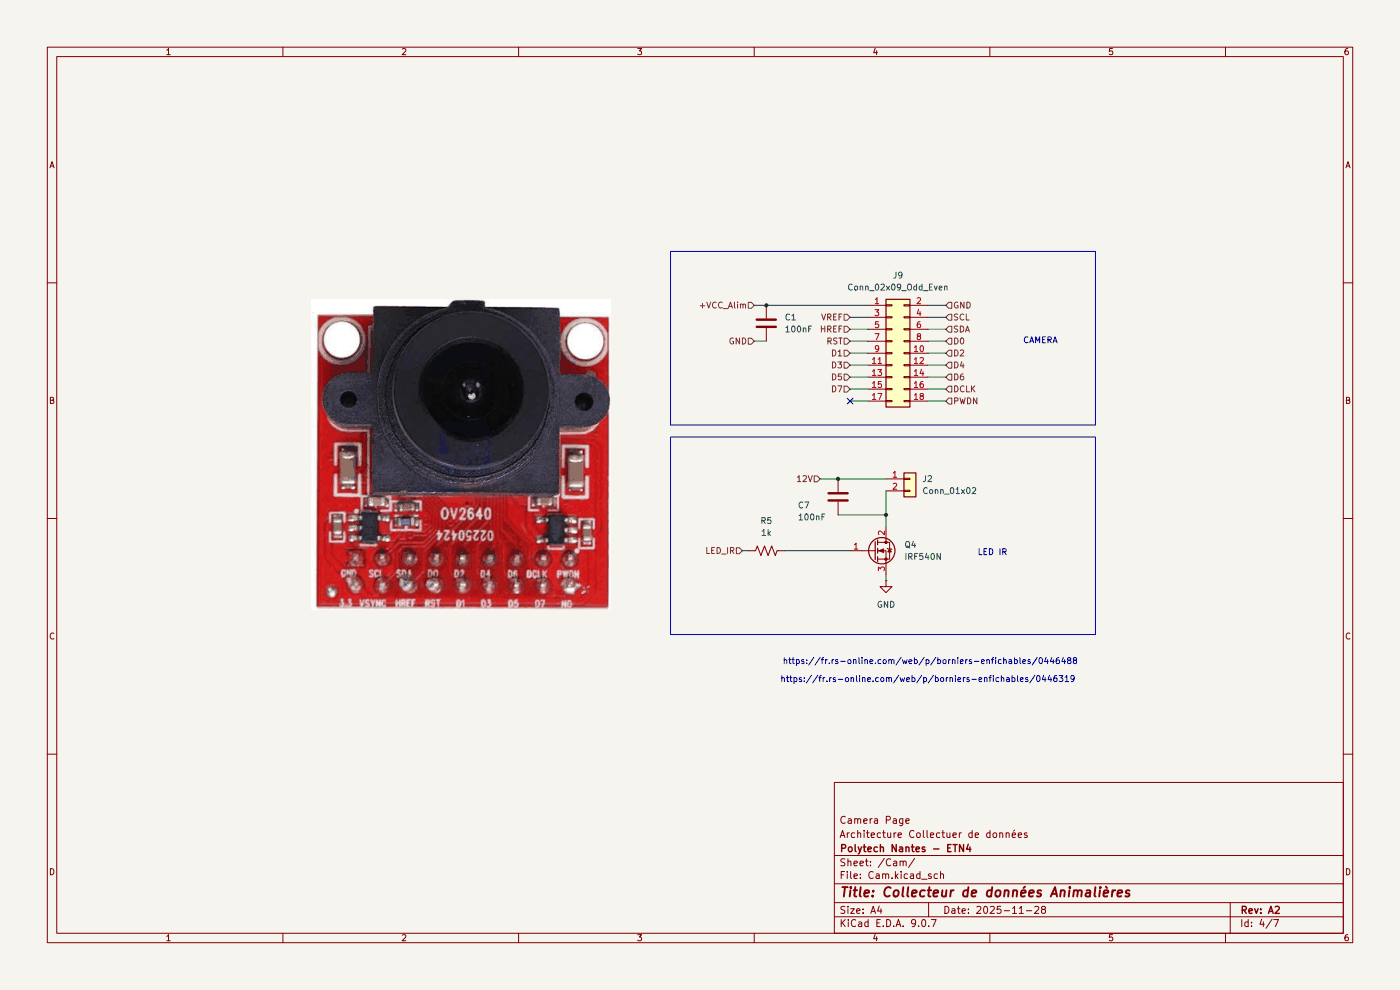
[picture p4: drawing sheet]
(kicad_sch
 (version 20250114)
 (generator "eeschema")
 (generator_version "9.0")
 (paper "A4")
 (title_block
  (title "Collecteur de données Animalières")
  (date "2025-11-28")
  (rev "A2")
  (company "Polytech Nantes - ETN4")
  (comment 1 "Architecture Collectuer de données")
  (comment 2 "Camera Page"))
 (lib_symbols
  (symbol "Connector_Generic:Conn_01x02"
   (pin_names
    (offset 1.016) (hide yes)) (exclude_from_sim no) (in_bom yes) (on_board yes)
   (property "Reference" "J" (at 0 2.54 0) (effects (font (size 1.27 1.27))))
   (property "Value" "Conn_01x02" (at 0 -5.08 0) (effects (font (size 1.27 1.27))))
   (property "Footprint" "" (at 0 0 0) (effects (font (size 1.27 1.27)) (hide yes)))
   (property "Datasheet" "~" (at 0 0 0) (effects (font (size 1.27 1.27)) (hide yes)))
   (property "Description" "Generic connector, single row, 01x02, script generated (kicad-library-utils/schlib/autogen/connector/)" (at 0 0 0) (effects (font (size 1.27 1.27)) (hide yes)))
   (symbol "Conn_01x02_1_1"
    (rectangle (start -1.27 1.27) (end 1.27 -3.81) (stroke (width 0.254) (type default)) (fill (type background)))
    (rectangle (start -1.27 0.127) (end 0 -0.127) (stroke (width 0.1524) (type default)) (fill (type none)))
    (rectangle (start -1.27 -2.413) (end 0 -2.667) (stroke (width 0.1524) (type default)) (fill (type none)))
    (pin passive line (at -5.08 0 0) (length 3.81) (name "Pin_1" (effects (font (size 1.27 1.27)))) (number "1" (effects (font (size 1.27 1.27)))))
    (pin passive line (at -5.08 -2.54 0) (length 3.81) (name "Pin_2" (effects (font (size 1.27 1.27)))) (number "2" (effects (font (size 1.27 1.27))))))
   (embedded_fonts no))
  (symbol "Connector_Generic:Conn_02x09_Odd_Even"
   (pin_names
    (offset 1.016) (hide yes)) (exclude_from_sim no) (in_bom yes) (on_board yes)
   (property "Reference" "J" (at 1.27 12.7 0) (effects (font (size 1.27 1.27))))
   (property "Value" "Conn_02x09_Odd_Even" (at 1.27 -12.7 0) (effects (font (size 1.27 1.27))))
   (property "Footprint" "" (at 0 0 0) (effects (font (size 1.27 1.27)) (hide yes)))
   (property "Datasheet" "~" (at 0 0 0) (effects (font (size 1.27 1.27)) (hide yes)))
   (property "Description" "Generic connector, double row, 02x09, odd/even pin numbering scheme (row 1 odd numbers, row 2 even numbers), script generated (kicad-library-utils/schlib/autogen/connector/)" (at 0 0 0) (effects (font (size 1.27 1.27)) (hide yes)))
   (symbol "Conn_02x09_Odd_Even_1_1"
    (rectangle (start -1.27 11.43) (end 3.81 -11.43) (stroke (width 0.254) (type default)) (fill (type background)))
    (rectangle (start -1.27 10.287) (end 0 10.033) (stroke (width 0.1524) (type default)) (fill (type none)))
    (rectangle (start -1.27 7.747) (end 0 7.493) (stroke (width 0.1524) (type default)) (fill (type none)))
    (rectangle (start -1.27 5.207) (end 0 4.953) (stroke (width 0.1524) (type default)) (fill (type none)))
    (rectangle (start -1.27 2.667) (end 0 2.413) (stroke (width 0.1524) (type default)) (fill (type none)))
    (rectangle (start -1.27 0.127) (end 0 -0.127) (stroke (width 0.1524) (type default)) (fill (type none)))
    (rectangle (start -1.27 -2.413) (end 0 -2.667) (stroke (width 0.1524) (type default)) (fill (type none)))
    (rectangle (start -1.27 -4.953) (end 0 -5.207) (stroke (width 0.1524) (type default)) (fill (type none)))
    (rectangle (start -1.27 -7.493) (end 0 -7.747) (stroke (width 0.1524) (type default)) (fill (type none)))
    (rectangle (start -1.27 -10.033) (end 0 -10.287) (stroke (width 0.1524) (type default)) (fill (type none)))
    (rectangle (start 3.81 10.287) (end 2.54 10.033) (stroke (width 0.1524) (type default)) (fill (type none)))
    (rectangle (start 3.81 7.747) (end 2.54 7.493) (stroke (width 0.1524) (type default)) (fill (type none)))
    (rectangle (start 3.81 5.207) (end 2.54 4.953) (stroke (width 0.1524) (type default)) (fill (type none)))
    (rectangle (start 3.81 2.667) (end 2.54 2.413) (stroke (width 0.1524) (type default)) (fill (type none)))
    (rectangle (start 3.81 0.127) (end 2.54 -0.127) (stroke (width 0.1524) (type default)) (fill (type none)))
    (rectangle (start 3.81 -2.413) (end 2.54 -2.667) (stroke (width 0.1524) (type default)) (fill (type none)))
    (rectangle (start 3.81 -4.953) (end 2.54 -5.207) (stroke (width 0.1524) (type default)) (fill (type none)))
    (rectangle (start 3.81 -7.493) (end 2.54 -7.747) (stroke (width 0.1524) (type default)) (fill (type none)))
    (rectangle (start 3.81 -10.033) (end 2.54 -10.287) (stroke (width 0.1524) (type default)) (fill (type none)))
    (pin passive line (at -5.08 10.16 0) (length 3.81) (name "Pin_1" (effects (font (size 1.27 1.27)))) (number "1" (effects (font (size 1.27 1.27)))))
    (pin passive line (at -5.08 7.62 0) (length 3.81) (name "Pin_3" (effects (font (size 1.27 1.27)))) (number "3" (effects (font (size 1.27 1.27)))))
    (pin passive line (at -5.08 5.08 0) (length 3.81) (name "Pin_5" (effects (font (size 1.27 1.27)))) (number "5" (effects (font (size 1.27 1.27)))))
    (pin passive line (at -5.08 2.54 0) (length 3.81) (name "Pin_7" (effects (font (size 1.27 1.27)))) (number "7" (effects (font (size 1.27 1.27)))))
    (pin passive line (at -5.08 0 0) (length 3.81) (name "Pin_9" (effects (font (size 1.27 1.27)))) (number "9" (effects (font (size 1.27 1.27)))))
    (pin passive line (at -5.08 -2.54 0) (length 3.81) (name "Pin_11" (effects (font (size 1.27 1.27)))) (number "11" (effects (font (size 1.27 1.27)))))
    (pin passive line (at -5.08 -5.08 0) (length 3.81) (name "Pin_13" (effects (font (size 1.27 1.27)))) (number "13" (effects (font (size 1.27 1.27)))))
    (pin passive line (at -5.08 -7.62 0) (length 3.81) (name "Pin_15" (effects (font (size 1.27 1.27)))) (number "15" (effects (font (size 1.27 1.27)))))
    (pin passive line (at -5.08 -10.16 0) (length 3.81) (name "Pin_17" (effects (font (size 1.27 1.27)))) (number "17" (effects (font (size 1.27 1.27)))))
    (pin passive line (at 7.62 10.16 180) (length 3.81) (name "Pin_2" (effects (font (size 1.27 1.27)))) (number "2" (effects (font (size 1.27 1.27)))))
    (pin passive line (at 7.62 7.62 180) (length 3.81) (name "Pin_4" (effects (font (size 1.27 1.27)))) (number "4" (effects (font (size 1.27 1.27)))))
    (pin passive line (at 7.62 5.08 180) (length 3.81) (name "Pin_6" (effects (font (size 1.27 1.27)))) (number "6" (effects (font (size 1.27 1.27)))))
    (pin passive line (at 7.62 2.54 180) (length 3.81) (name "Pin_8" (effects (font (size 1.27 1.27)))) (number "8" (effects (font (size 1.27 1.27)))))
    (pin passive line (at 7.62 0 180) (length 3.81) (name "Pin_10" (effects (font (size 1.27 1.27)))) (number "10" (effects (font (size 1.27 1.27)))))
    (pin passive line (at 7.62 -2.54 180) (length 3.81) (name "Pin_12" (effects (font (size 1.27 1.27)))) (number "12" (effects (font (size 1.27 1.27)))))
    (pin passive line (at 7.62 -5.08 180) (length 3.81) (name "Pin_14" (effects (font (size 1.27 1.27)))) (number "14" (effects (font (size 1.27 1.27)))))
    (pin passive line (at 7.62 -7.62 180) (length 3.81) (name "Pin_16" (effects (font (size 1.27 1.27)))) (number "16" (effects (font (size 1.27 1.27)))))
    (pin passive line (at 7.62 -10.16 180) (length 3.81) (name "Pin_18" (effects (font (size 1.27 1.27)))) (number "18" (effects (font (size 1.27 1.27))))))
   (embedded_fonts no))
  (symbol "Device:C"
   (pin_numbers (hide yes))
   (pin_names
    (offset 0.254)) (exclude_from_sim no) (in_bom yes) (on_board yes)
   (property "Reference" "C" (at 0.635 2.54 0) (effects (font (size 1.27 1.27)) (justify left)))
   (property "Value" "C" (at 0.635 -2.54 0) (effects (font (size 1.27 1.27)) (justify left)))
   (property "Footprint" "" (at 0.9652 -3.81 0) (effects (font (size 1.27 1.27)) (hide yes)))
   (property "Datasheet" "~" (at 0 0 0) (effects (font (size 1.27 1.27)) (hide yes)))
   (property "Description" "Unpolarized capacitor" (at 0 0 0) (effects (font (size 1.27 1.27)) (hide yes)))
   (symbol "C_0_1"
    (polyline (pts (xy -2.032 0.762) (xy 2.032 0.762)) (stroke (width 0.508) (type default)) (fill (type none)))
    (polyline (pts (xy -2.032 -0.762) (xy 2.032 -0.762)) (stroke (width 0.508) (type default)) (fill (type none))))
   (symbol "C_1_1"
    (pin passive line (at 0 3.81 270) (length 2.794) (name "~" (effects (font (size 1.27 1.27)))) (number "1" (effects (font (size 1.27 1.27)))))
    (pin passive line (at 0 -3.81 90) (length 2.794) (name "~" (effects (font (size 1.27 1.27)))) (number "2" (effects (font (size 1.27 1.27))))))
   (embedded_fonts no))
  (symbol "Device:R_US"
   (pin_numbers (hide yes))
   (pin_names
    (offset 0)) (exclude_from_sim no) (in_bom yes) (on_board yes)
   (property "Reference" "R" (at 2.54 0 90) (effects (font (size 1.27 1.27))))
   (property "Value" "R_US" (at -2.54 0 90) (effects (font (size 1.27 1.27))))
   (property "Footprint" "" (at 1.016 -0.254 90) (effects (font (size 1.27 1.27)) (hide yes)))
   (property "Datasheet" "~" (at 0 0 0) (effects (font (size 1.27 1.27)) (hide yes)))
   (property "Description" "Resistor, US symbol" (at 0 0 0) (effects (font (size 1.27 1.27)) (hide yes)))
   (symbol "R_US_0_1"
    (polyline (pts (xy 0 2.286) (xy 0 2.54)) (stroke (width 0) (type default)) (fill (type none)))
    (polyline (pts (xy 0 2.286) (xy 1.016 1.905) (xy 0 1.524) (xy -1.016 1.143) (xy 0 0.762)) (stroke (width 0) (type default)) (fill (type none)))
    (polyline (pts (xy 0 0.762) (xy 1.016 0.381) (xy 0 0) (xy -1.016 -0.381) (xy 0 -0.762)) (stroke (width 0) (type default)) (fill (type none)))
    (polyline (pts (xy 0 -0.762) (xy 1.016 -1.143) (xy 0 -1.524) (xy -1.016 -1.905) (xy 0 -2.286)) (stroke (width 0) (type default)) (fill (type none)))
    (polyline (pts (xy 0 -2.286) (xy 0 -2.54)) (stroke (width 0) (type default)) (fill (type none))))
   (symbol "R_US_1_1"
    (pin passive line (at 0 3.81 270) (length 1.27) (name "~" (effects (font (size 1.27 1.27)))) (number "1" (effects (font (size 1.27 1.27)))))
    (pin passive line (at 0 -3.81 90) (length 1.27) (name "~" (effects (font (size 1.27 1.27)))) (number "2" (effects (font (size 1.27 1.27))))))
   (embedded_fonts no))
  (symbol "Transistor_FET:IRF540N"
   (pin_names (hide yes)) (exclude_from_sim no) (in_bom yes) (on_board yes)
   (property "Reference" "Q" (at 5.08 1.905 0) (effects (font (size 1.27 1.27)) (justify left)))
   (property "Value" "IRF540N" (at 5.08 0 0) (effects (font (size 1.27 1.27)) (justify left)))
   (property "Footprint" "Package_TO_SOT_THT:TO-220-3_Vertical" (at 5.08 -1.905 0) (effects (font (size 1.27 1.27)
    (italic yes)) (justify left) (hide yes)))
   (property "Datasheet" "http://www.irf.com/product-info/datasheets/data/irf540n.pdf" (at 5.08 -3.81 0) (effects (font (size 1.27 1.27)) (justify left) (hide yes)))
   (property "Description" "33A Id, 100V Vds, HEXFET N-Channel MOSFET, TO-220" (at 0 0 0) (effects (font (size 1.27 1.27)) (hide yes)))
   (symbol "IRF540N_0_1"
    (polyline (pts (xy 0.254 1.905) (xy 0.254 -1.905)) (stroke (width 0.254) (type default)) (fill (type none)))
    (polyline (pts (xy 0.254 0) (xy -2.54 0)) (stroke (width 0) (type default)) (fill (type none)))
    (polyline (pts (xy 0.762 2.286) (xy 0.762 1.27)) (stroke (width 0.254) (type default)) (fill (type none)))
    (polyline (pts (xy 0.762 0.508) (xy 0.762 -0.508)) (stroke (width 0.254) (type default)) (fill (type none)))
    (polyline (pts (xy 0.762 -1.27) (xy 0.762 -2.286)) (stroke (width 0.254) (type default)) (fill (type none)))
    (polyline (pts (xy 0.762 -1.778) (xy 3.302 -1.778) (xy 3.302 1.778) (xy 0.762 1.778)) (stroke (width 0) (type default)) (fill (type none)))
    (polyline (pts (xy 1.016 0) (xy 2.032 0.381) (xy 2.032 -0.381) (xy 1.016 0)) (stroke (width 0) (type default)) (fill (type outline)))
    (circle (center 1.651 0) (radius 2.794) (stroke (width 0.254) (type default)) (fill (type none)))
    (polyline (pts (xy 2.54 2.54) (xy 2.54 1.778)) (stroke (width 0) (type default)) (fill (type none)))
    (circle (center 2.54 1.778) (radius 0.254) (stroke (width 0) (type default)) (fill (type outline)))
    (circle (center 2.54 -1.778) (radius 0.254) (stroke (width 0) (type default)) (fill (type outline)))
    (polyline (pts (xy 2.54 -2.54) (xy 2.54 0) (xy 0.762 0)) (stroke (width 0) (type default)) (fill (type none)))
    (polyline (pts (xy 2.794 0.508) (xy 2.921 0.381) (xy 3.683 0.381) (xy 3.81 0.254)) (stroke (width 0) (type default)) (fill (type none)))
    (polyline (pts (xy 3.302 0.381) (xy 2.921 -0.254) (xy 3.683 -0.254) (xy 3.302 0.381)) (stroke (width 0) (type default)) (fill (type none))))
   (symbol "IRF540N_1_1"
    (pin input line (at -5.08 0 0) (length 2.54) (name "G" (effects (font (size 1.27 1.27)))) (number "1" (effects (font (size 1.27 1.27)))))
    (pin passive line (at 2.54 5.08 270) (length 2.54) (name "D" (effects (font (size 1.27 1.27)))) (number "2" (effects (font (size 1.27 1.27)))))
    (pin passive line (at 2.54 -5.08 90) (length 2.54) (name "S" (effects (font (size 1.27 1.27)))) (number "3" (effects (font (size 1.27 1.27))))))
   (embedded_fonts no))
  (symbol "power:GND"
   (power)
   (pin_numbers (hide yes))
   (pin_names
    (offset 0) (hide yes)) (exclude_from_sim no) (in_bom yes) (on_board yes)
   (property "Reference" "#PWR" (at 0 -6.35 0) (effects (font (size 1.27 1.27)) (hide yes)))
   (property "Value" "GND" (at 0 -3.81 0) (effects (font (size 1.27 1.27))))
   (property "Footprint" "" (at 0 0 0) (effects (font (size 1.27 1.27)) (hide yes)))
   (property "Datasheet" "" (at 0 0 0) (effects (font (size 1.27 1.27)) (hide yes)))
   (property "Description" "Power symbol creates a global label with name \"GND\" , ground" (at 0 0 0) (effects (font (size 1.27 1.27)) (hide yes)))
   (symbol "GND_0_1"
    (polyline (pts (xy 0 0) (xy 0 -1.27) (xy 1.27 -1.27) (xy 0 -2.54) (xy -1.27 -1.27) (xy 0 -1.27)) (stroke (width 0) (type default)) (fill (type none))))
   (symbol "GND_1_1"
    (pin power_in line (at 0 0 270) (length 0) (name "~" (effects (font (size 1.27 1.27)))) (number "1" (effects (font (size 1.27 1.27))))))
   (embedded_fonts no)))
 (rectangle
  (start 142.24 92.71)
  (end 232.41 134.62)
  (stroke (width 0) (type default))
  (fill (type none)))
 (rectangle
  (start 142.24 53.34)
  (end 232.41 90.17)
  (stroke (width 0) (type default))
  (fill (type none)))
 (text "LED IR\n"
  (exclude_from_sim no)
  (at 210.566 117.348 0)
  (effects (font (size 1.27 1.27))))
 (text "https://fr.rs-online.com/web/p/borniers-enfichables/0446319"
  (exclude_from_sim no)
  (at 196.85 144.272 0)
  (effects (font (size 1.27 1.27))))
 (text "CAMERA\n"
  (exclude_from_sim no)
  (at 220.726 72.39 0)
  (effects (font (size 1.27 1.27))))
 (text "https://fr.rs-online.com/web/p/borniers-enfichables/0446488"
  (exclude_from_sim no)
  (at 197.358 140.462 0)
  (effects (font (size 1.27 1.27))))
 (junction
  (at 187.96 109.22)
  (diameter 0)
  (color 0 0 0 0))
 (junction
  (at 177.8 101.6)
  (diameter 0)
  (color 0 0 0 0))
 (junction
  (at 162.56 64.77)
  (diameter 0)
  (color 0 0 0 0))
 (no_connect
  (at 180.34 85.09))
 (wire
  (pts (xy 157.48 116.84) (xy 158.75 116.84))
  (stroke (width 0) (type default)))
 (wire
  (pts (xy 196.85 74.93) (xy 200.66 74.93))
  (stroke (width 0) (type default)))
 (wire
  (pts (xy 196.85 85.09) (xy 200.66 85.09))
  (stroke (width 0) (type default)))
 (wire
  (pts (xy 173.99 101.6) (xy 177.8 101.6))
  (stroke (width 0) (type default)))
 (wire
  (pts (xy 180.34 85.09) (xy 184.15 85.09))
  (stroke (width 0) (type default)))
 (wire
  (pts (xy 180.34 80.01) (xy 184.15 80.01))
  (stroke (width 0) (type default)))
 (wire
  (pts (xy 180.34 67.31) (xy 184.15 67.31))
  (stroke (width 0) (type default)))
 (wire
  (pts (xy 177.8 101.6) (xy 187.96 101.6))
  (stroke (width 0) (type default)))
 (wire
  (pts (xy 177.8 109.22) (xy 187.96 109.22))
  (stroke (width 0) (type default)))
 (wire
  (pts (xy 196.85 82.55) (xy 200.66 82.55))
  (stroke (width 0) (type default)))
 (wire
  (pts (xy 187.96 111.76) (xy 187.96 109.22))
  (stroke (width 0) (type default)))
 (wire
  (pts (xy 187.96 121.92) (xy 187.96 123.19))
  (stroke (width 0) (type default)))
 (wire
  (pts (xy 162.56 64.77) (xy 184.15 64.77))
  (stroke (width 0) (type default)))
 (wire
  (pts (xy 196.85 69.85) (xy 200.66 69.85))
  (stroke (width 0) (type default)))
 (wire
  (pts (xy 196.85 80.01) (xy 200.66 80.01))
  (stroke (width 0) (type default)))
 (wire
  (pts (xy 180.34 72.39) (xy 184.15 72.39))
  (stroke (width 0) (type default)))
 (wire
  (pts (xy 180.34 74.93) (xy 184.15 74.93))
  (stroke (width 0) (type default)))
 (wire
  (pts (xy 196.85 72.39) (xy 200.66 72.39))
  (stroke (width 0) (type default)))
 (wire
  (pts (xy 196.85 64.77) (xy 200.66 64.77))
  (stroke (width 0) (type default)))
 (wire
  (pts (xy 180.34 77.47) (xy 184.15 77.47))
  (stroke (width 0) (type default)))
 (wire
  (pts (xy 187.96 104.14) (xy 187.96 109.22))
  (stroke (width 0) (type default)))
 (wire
  (pts (xy 180.34 69.85) (xy 184.15 69.85))
  (stroke (width 0) (type default)))
 (wire
  (pts (xy 196.85 67.31) (xy 200.66 67.31))
  (stroke (width 0) (type default)))
 (wire
  (pts (xy 160.02 64.77) (xy 162.56 64.77))
  (stroke (width 0) (type default)))
 (wire
  (pts (xy 160.02 72.39) (xy 162.56 72.39))
  (stroke (width 0) (type default)))
 (wire
  (pts (xy 166.37 116.84) (xy 180.34 116.84))
  (stroke (width 0) (type default)))
 (wire
  (pts (xy 180.34 82.55) (xy 184.15 82.55))
  (stroke (width 0) (type default)))
 (wire
  (pts (xy 196.85 77.47) (xy 200.66 77.47))
  (stroke (width 0) (type default)))
 (image
  (at 97.79 96.52)
  (data))
 (hierarchical_label "HREF"
  (shape input)
  (at 180.34 69.85 180)
  (effects (font (size 1.27 1.27)) (justify right)))
 (hierarchical_label "DCLK"
  (shape input)
  (at 200.66 82.55 0)
  (effects (font (size 1.27 1.27)) (justify left)))
 (hierarchical_label "D4"
  (shape input)
  (at 200.66 77.47 0)
  (effects (font (size 1.27 1.27)) (justify left)))
 (hierarchical_label "GND"
  (shape input)
  (at 160.02 72.39 180)
  (effects (font (size 1.27 1.27)) (justify right)))
 (hierarchical_label "D3"
  (shape input)
  (at 180.34 77.47 180)
  (effects (font (size 1.27 1.27)) (justify right)))
 (hierarchical_label "D2"
  (shape input)
  (at 200.66 74.93 0)
  (effects (font (size 1.27 1.27)) (justify left)))
 (hierarchical_label "GND"
  (shape input)
  (at 200.66 64.77 0)
  (effects (font (size 1.27 1.27)) (justify left)))
 (hierarchical_label "D5"
  (shape input)
  (at 180.34 80.01 180)
  (effects (font (size 1.27 1.27)) (justify right)))
 (hierarchical_label "VREF"
  (shape input)
  (at 180.34 67.31 180)
  (effects (font (size 1.27 1.27)) (justify right)))
 (hierarchical_label "SCL"
  (shape input)
  (at 200.66 67.31 0)
  (effects (font (size 1.27 1.27)) (justify left)))
 (hierarchical_label "D0"
  (shape input)
  (at 200.66 72.39 0)
  (effects (font (size 1.27 1.27)) (justify left)))
 (hierarchical_label "SDA"
  (shape input)
  (at 200.66 69.85 0)
  (effects (font (size 1.27 1.27)) (justify left)))
 (hierarchical_label "D1"
  (shape input)
  (at 180.34 74.93 180)
  (effects (font (size 1.27 1.27)) (justify right)))
 (hierarchical_label "RST"
  (shape input)
  (at 180.34 72.39 180)
  (effects (font (size 1.27 1.27)) (justify right)))
 (hierarchical_label "D6"
  (shape input)
  (at 200.66 80.01 0)
  (effects (font (size 1.27 1.27)) (justify left)))
 (hierarchical_label "PWDN"
  (shape input)
  (at 200.66 85.09 0)
  (effects (font (size 1.27 1.27)) (justify left)))
 (hierarchical_label "LED_IR"
  (shape input)
  (at 157.48 116.84 180)
  (effects (font (size 1.27 1.27)) (justify right)))
 (hierarchical_label "+VCC_Alim"
  (shape input)
  (at 160.02 64.77 180)
  (effects (font (size 1.27 1.27)) (justify right)))
 (hierarchical_label "D7"
  (shape input)
  (at 180.34 82.55 180)
  (effects (font (size 1.27 1.27)) (justify right)))
 (hierarchical_label "12V"
  (shape input)
  (at 173.99 101.6 180)
  (effects (font (size 1.27 1.27)) (justify right)))
 (symbol
  (lib_id "Device:R_US")
  (at 162.56 116.84 90)
  (unit 1)
  (exclude_from_sim no)
  (in_bom yes)
  (on_board yes)
  (dnp no)
  (fields_autoplaced yes)
  (property "Reference" "R5" (at 162.56 110.49 90) (effects (font (size 1.27 1.27))))
  (property "Value" "1k" (at 162.56 113.03 90) (effects (font (size 1.27 1.27))))
  (property "Footprint" "CollecteurDonne:R_Axial_DIN0207_L6.3mm_D2.5mm_P10.16mm_Horizontal" (at 162.814 115.824 90) (effects (font (size 1.27 1.27)) (hide yes)))
  (property "Datasheet" "~" (at 162.56 116.84 0) (effects (font (size 1.27 1.27)) (hide yes)))
  (property "Description" "Resistor, US symbol" (at 162.56 116.84 0) (effects (font (size 1.27 1.27)) (hide yes)))
  (pin "1")
  (pin "2")
  (instances (project "" (path "" (reference "R5") (unit 1)))))
 (symbol
  (lib_id "Device:C")
  (at 177.8 105.41 0)
  (unit 1)
  (exclude_from_sim no)
  (in_bom yes)
  (on_board yes)
  (dnp no)
  (property "Reference" "C7" (at 169.164 107.188 0) (effects (font (size 1.27 1.27)) (justify left)))
  (property "Value" "100nF" (at 169.164 109.728 0) (effects (font (size 1.27 1.27)) (justify left)))
  (property "Footprint" "CollecteurDonne:C_Disc_D5.0mm_W2.5mm_P5.00mm" (at 178.7652 109.22 0) (effects (font (size 1.27 1.27)) (hide yes)))
  (property "Datasheet" "~" (at 177.8 105.41 0) (effects (font (size 1.27 1.27)) (hide yes)))
  (property "Description" "Unpolarized capacitor" (at 177.8 105.41 0) (effects (font (size 1.27 1.27)) (hide yes)))
  (property "Fabricant" "KEMET" (at 177.8 105.41 0) (effects (font (size 1.27 1.27)) (hide yes)))
  (property "Fournisseur" "RS" (at 177.8 105.41 0) (effects (font (size 1.27 1.27)) (hide yes)))
  (property "Ref Fabricant" "C0805C104K4RACTU" (at 177.8 105.41 0) (effects (font (size 1.27 1.27)) (hide yes)))
  (property "Ref Fournisseur" "648-0957" (at 177.8 105.41 0) (effects (font (size 1.27 1.27)) (hide yes)))
  (property "Sim.Type" "" (at 177.8 105.41 0) (effects (font (size 1.27 1.27)) (hide yes)))
  (pin "1")
  (pin "2")
  (instances (project "Main" (path "" (reference "C7") (unit 1)))))
 (symbol
  (lib_id "Transistor_FET:IRF540N")
  (at 185.42 116.84 0)
  (unit 1)
  (exclude_from_sim no)
  (in_bom yes)
  (on_board yes)
  (dnp no)
  (fields_autoplaced yes)
  (property "Reference" "Q4" (at 191.77 115.5699 0) (effects (font (size 1.27 1.27)) (justify left)))
  (property "Value" "IRF540N" (at 191.77 118.1099 0) (effects (font (size 1.27 1.27)) (justify left)))
  (property "Footprint" "Package_TO_SOT_THT:TO-220-3_Horizontal_TabDown" (at 190.5 118.745 0) (effects (font (size 1.27 1.27)
    (italic yes)) (justify left) (hide yes)))
  (property "Datasheet" "http://www.irf.com/product-info/datasheets/data/irf540n.pdf" (at 190.5 120.65 0) (effects (font (size 1.27 1.27)) (justify left) (hide yes)))
  (property "Description" "33A Id, 100V Vds, HEXFET N-Channel MOSFET, TO-220" (at 185.42 116.84 0) (effects (font (size 1.27 1.27)) (hide yes)))
  (pin "2")
  (pin "1")
  (pin "3")
  (instances (project "" (path "" (reference "Q4") (unit 1)))))
 (symbol
  (lib_id "Connector_Generic:Conn_01x02")
  (at 193.04 101.6 0)
  (unit 1)
  (exclude_from_sim no)
  (in_bom yes)
  (on_board yes)
  (dnp no)
  (fields_autoplaced yes)
  (property "Reference" "J2" (at 195.58 101.5999 0) (effects (font (size 1.27 1.27)) (justify left)))
  (property "Value" "Conn_01x02" (at 195.58 104.1399 0) (effects (font (size 1.27 1.27)) (justify left)))
  (property "Footprint" "Connector_PinHeader_2.54mm:PinHeader_1x02_P2.54mm_Vertical" (at 193.04 101.6 0) (effects (font (size 1.27 1.27)) (hide yes)))
  (property "Datasheet" "~" (at 193.04 101.6 0) (effects (font (size 1.27 1.27)) (hide yes)))
  (property "Description" "Generic connector, single row, 01x02, script generated (kicad-library-utils/schlib/autogen/connector/)" (at 193.04 101.6 0) (effects (font (size 1.27 1.27)) (hide yes)))
  (property "Fabricant" "TE Connectivity" (at 193.04 101.6 0) (effects (font (size 1.27 1.27)) (hide yes)))
  (property "Fournisseur" "RS" (at 193.04 101.6 0) (effects (font (size 1.27 1.27)) (hide yes)))
  (property "Ref Fabricant" "440054-2" (at 193.04 101.6 0) (effects (font (size 1.27 1.27)) (hide yes)))
  (property "Ref Fournisseur" "718-8526" (at 193.04 101.6 0) (effects (font (size 1.27 1.27)) (hide yes)))
  (property "Sim.Type" "" (at 193.04 101.6 0) (effects (font (size 1.27 1.27)) (hide yes)))
  (pin "1")
  (pin "2")
  (instances (project "" (path "" (reference "J2") (unit 1)))))
 (symbol
  (lib_id "Connector_Generic:Conn_02x09_Odd_Even")
  (at 189.23 74.93 0)
  (unit 1)
  (exclude_from_sim no)
  (in_bom yes)
  (on_board yes)
  (dnp no)
  (fields_autoplaced yes)
  (property "Reference" "J9" (at 190.5 58.42 0) (effects (font (size 1.27 1.27))))
  (property "Value" "Conn_02x09_Odd_Even" (at 190.5 60.96 0) (effects (font (size 1.27 1.27))))
  (property "Footprint" "CollecteurDonne:OV2640" (at 189.23 74.93 0) (effects (font (size 1.27 1.27)) (hide yes)))
  (property "Datasheet" "~" (at 189.23 74.93 0) (effects (font (size 1.27 1.27)) (hide yes)))
  (property "Description" "Generic connector, double row, 02x09, odd/even pin numbering scheme (row 1 odd numbers, row 2 even numbers), script generated (kicad-library-utils/schlib/autogen/connector/)" (at 189.23 74.93 0) (effects (font (size 1.27 1.27)) (hide yes)))
  (pin "3")
  (pin "9")
  (pin "13")
  (pin "1")
  (pin "5")
  (pin "7")
  (pin "11")
  (pin "12")
  (pin "18")
  (pin "2")
  (pin "17")
  (pin "15")
  (pin "4")
  (pin "16")
  (pin "6")
  (pin "8")
  (pin "10")
  (pin "14")
  (instances (project "" (path "" (reference "J9") (unit 1)))))
 (symbol
  (lib_id "Device:C")
  (at 162.56 68.58 0)
  (unit 1)
  (exclude_from_sim no)
  (in_bom yes)
  (on_board yes)
  (dnp no)
  (fields_autoplaced yes)
  (property "Reference" "C1" (at 166.37 67.3099 0) (effects (font (size 1.27 1.27)) (justify left)))
  (property "Value" "100nF" (at 166.37 69.8499 0) (effects (font (size 1.27 1.27)) (justify left)))
  (property "Footprint" "CollecteurDonne:C_Disc_D5.0mm_W2.5mm_P5.00mm" (at 163.5252 72.39 0) (effects (font (size 1.27 1.27)) (hide yes)))
  (property "Datasheet" "~" (at 162.56 68.58 0) (effects (font (size 1.27 1.27)) (hide yes)))
  (property "Description" "Unpolarized capacitor" (at 162.56 68.58 0) (effects (font (size 1.27 1.27)) (hide yes)))
  (property "Fabricant" "KEMET" (at 162.56 68.58 0) (effects (font (size 1.27 1.27)) (hide yes)))
  (property "Fournisseur" "RS" (at 162.56 68.58 0) (effects (font (size 1.27 1.27)) (hide yes)))
  (property "Ref Fabricant" "C0805C104K4RACTU" (at 162.56 68.58 0) (effects (font (size 1.27 1.27)) (hide yes)))
  (property "Ref Fournisseur" "648-0957" (at 162.56 68.58 0) (effects (font (size 1.27 1.27)) (hide yes)))
  (property "Sim.Type" "" (at 162.56 68.58 0) (effects (font (size 1.27 1.27)) (hide yes)))
  (pin "1")
  (pin "2")
  (instances (project "" (path "" (reference "C1") (unit 1)))))
 (symbol
  (lib_id "power:GND")
  (at 187.96 123.19 0)
  (unit 1)
  (exclude_from_sim no)
  (in_bom yes)
  (on_board yes)
  (dnp no)
  (fields_autoplaced yes)
  (property "Reference" "#PWR024" (at 187.96 129.54 0) (effects (font (size 1.27 1.27)) (hide yes)))
  (property "Value" "GND" (at 187.96 128.27 0) (effects (font (size 1.27 1.27))))
  (property "Footprint" "" (at 187.96 123.19 0) (effects (font (size 1.27 1.27)) (hide yes)))
  (property "Datasheet" "" (at 187.96 123.19 0) (effects (font (size 1.27 1.27)) (hide yes)))
  (property "Description" "Power symbol creates a global label with name \"GND\" , ground" (at 187.96 123.19 0) (effects (font (size 1.27 1.27)) (hide yes)))
  (pin "1")
  (instances (project "" (path "" (reference "#PWR024") (unit 1))) (project "Cam" (path "" (reference "#PWR?") (unit 1)))))
 (sheet_instances
  (path ""
   (page "1")))
 (embedded_fonts no))
